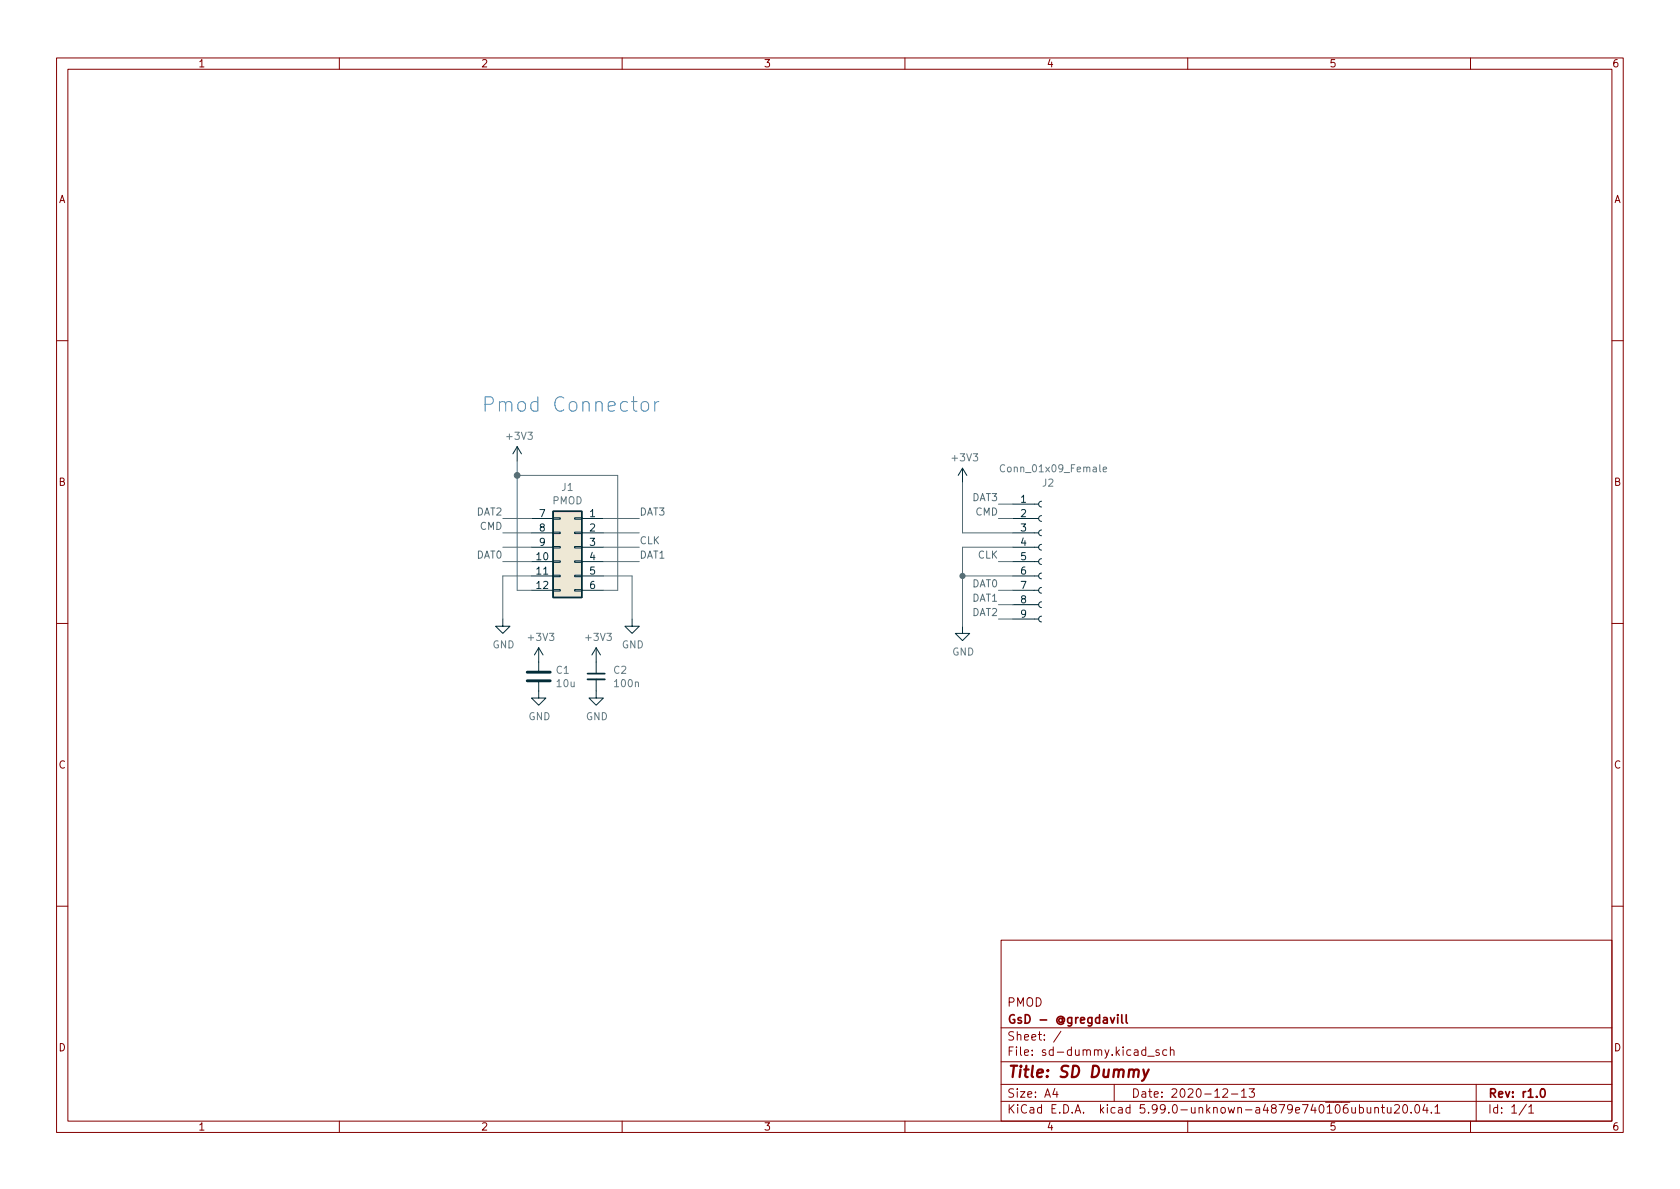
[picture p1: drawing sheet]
<svg xmlns="http://www.w3.org/2000/svg" width="297mm" height="210mm" viewBox="0 0 297 210" stroke-linecap="round" stroke-linejoin="round" font-family="sans-serif">
<g fill="none" stroke="#840000" stroke-width=".18">
<path d="M10 10.2h277v190.1h-277zM12 12.2h273v186.1h-273zM60 10.2v2M110 10.2v2M160 10.2v2M210 10.2v2M260 10.2v2M10 60.2h2M285 60.2h2M10 110.2h2M285 110.2h2M10 160.2h2"/>
<path d="M177 166.3h108v32h-108zM285 160.2h2M60 198.3v2M110 198.3v2M160 198.3v2M177 194.8h108M177 191.8h108M177 187.8h108M177 181.8h108M186.5 192.5l-.4 1h1M186.9 193v1M187.6 182.4l-1.3 1.9"/>
<path d="M197 191.8v3M202.9 186.8h1.2M204.9 185.7l-.3-.1-.2 .2v.3l.5 .1v.4h-.5M206.3 185.7l-.4-.1-.3 .3v.4l.1 .3h.6M206.9 185.8l.2-.2 .4 .1 .1 .9M206.9 185.1v1.5M210 198.3v2M216.2 192.7l.6-.2 .2 .2 .1 .3-1 1h1M217.7 193.5h1.2M219.5 193l.4-.5v1.5M219.5 194h.9M220.9 192.5h.9l-.5 .6 .4 .1v.7l-.2 .1h-.4l-.2-.1"/>
<path d="M243.1 196l.2-.2 .3 .1 .1 .9M243.1 195.8v1M244.2 195.8h.6M244.4 195.3v1.3l.4 .2M245.3 195.8l.1 1h.3l.2-.1M245.9 195.8v1M246.6 195.5l.5-.2 .3 .2v.3l-.9 1h.9M248.2 195.4l.2-.1a.81 .81 0 0 1 .5 .7 .81 .81 0 0 1-.3 .8h-.1a.81 .81 0 0 1-.6-.6 .81 .81 0 0 1 .3-.8zM249.5 196.7v.1M250.3 195.5l.2-.2a.81 .81 0 0 1 .6 .7 .81 .81 0 0 1-.3 .8h-.2a.81 .81 0 0 1-.3-1.3zM251.9 195.3l-.3 1h.9M252.3 195.8v1"/>
<path d="M253.1 196.7v.1M253.7 195.8l.4-.5v1.5M253.7 196.8h.9M260 198.3v2M261 191.8v6.5M269.9 195.3l-1.3 1.9M270.3 195.8l.4-.5v1.5M270.3 196.8h.9"/>
</g>
<path d="M196.3 179.9l.4 1 .4-1M197.6 179.4v.2M197.6 179.9v1M198.3 179.4v1.3l.3 .2M199.1 179.4v1.3l.2 .2M272.6 192.6l.1-.1a.81 .81 0 0 1 .6 .7 .81 .81 0 0 1-.3 .8h-.2a.82 .82 0 0 1-.5-.6 .82 .82 0 0 1 .3-.8z" fill="none" stroke="#840000" stroke-width=".3"/>
<path d="M202.2 189.1l.3 1.4M203.1 189.1l-.9 1.8-.3 .2" fill="none" stroke="#840000" stroke-width=".4"/>
<g fill="none" stroke="#002b36" stroke-width=".18">
<path d="M91.4 79l-.7 1.3M91.4 79v2.5M91.4 79l.8 1.3M94 99.3h3.8M94 96.8h3.8M94 94.2h3.8M94 91.7h3.8M97.8 99.2h1.3v.2h-1.3zM97.8 94.1h1.3v.3h-1.3zM97.8 91.6h1.3v.2h-1.3zM97.8 96.6h1.3v.3h-1.3zM101.6 99.2h1.3v.2h-1.3z"/>
<path d="M101.6 94.1h1.3v.3h-1.3zM101.6 91.6h1.3v.2h-1.3zM101.6 96.6h1.3v.3h-1.3zM102.9 99.3h3.8M102.9 96.8h3.8M102.9 94.2h3.8M102.9 91.7h3.8M170.2 82.8l-.8 1.3M170.2 82.8v2.5M170.2 82.8l.7 1.3M179.1 99.3h4.5M179.1 96.8h4.5"/>
<path d="M179.1 94.2h4.5M179.1 91.7h4.5M179.1 89.1h4.5M184.1 98.8l-.3 .1-.2 .4 .2 .4 .3 .1M184.1 96.3l-.3 .1-.2 .4 .2 .3 .3 .2M184.1 93.7l-.3 .2-.2 .3 .2 .4 .3 .1M184.1 91.2l-.3 .1-.2 .4 .2 .3 .3 .2M184.1 88.6l-.3 .2-.2 .3 .2 .4 .3 .2M88.9 109.5v1.2h1.3l-1.3 1.3-1.3-1.3h1.3M94 104.4h3.8M94 101.8h3.8M95.2 114.5l-.7 1.3"/>
<path d="M95.2 114.5v4.1M95.2 114.5l.8 1.3M97.8 101.7h1.3v.3h-1.3zM97.8 104.3h1.3v.2h-1.3zM101.6 101.7h1.3v.3h-1.3zM101.6 104.3h1.3v.2h-1.3zM102.9 104.4h3.8M102.9 101.8h3.8M105.4 114.5l-.8 1.3M105.4 114.5v4.5M105.4 114.5l.8 1.3M111.8 109.5v1.2h1.2l-1.2 1.3-1.3-1.3h1.3"/>
<path d="M170.2 110.7v1.3h1.2l-1.2 1.3-1.3-1.3h1.3M179.1 109.5h4.5M179.1 106.9h4.5M179.1 104.4h4.5M179.1 101.8h4.5M184.1 109l-.3 .1-.2 .4 .2 .3 .3 .2M184.1 106.4l-.3 .2-.2 .3 .2 .4 .3 .1M184.1 103.9l-.3 .1-.2 .4 .2 .3 .3 .2M184.1 101.3l-.3 .2-.2 .3 .2 .4 .3 .2M95.2 120.6v2.8h1.3l-1.3 1.3-1.2-1.3h1.2M105.4 120.1v3.3h1.3l-1.3 1.3-1.3-1.3h1.3"/>
</g>
<path d="M177.6 82.3a.6 .6 0 0 0-.8 .4 .6 .6 0 0 0 .6 .7l.2-.1M195.1 83l.6-.1-.1-.2-.4-.1-.1 .2v.6h.5" fill="none" stroke="#657b83" stroke-width=".18"/>
<path d="M103.9 120.1h3" fill="none" stroke="#002b36" stroke-width=".33"/>
<path d="M103.9 119.1h3" fill="none" stroke="#002b36" stroke-width=".3"/>
<path d="M97.8 90.4h5.1v15.3h-5.1z" fill="#eee8d5" stroke="#eee8d5" stroke-width=".18"/>
<path d="M97.8 90.4h5.1v15.3h-5.1z" fill="none" stroke="#002b36" stroke-width=".25"/>
<path d="M93.2 118.9h4.1M93.2 120.4h4.1" fill="none" stroke="#002b36" stroke-width=".51"/>
<path d="M113.5 71.3a.69 .69 0 0 1 .6-.3 .69 .69 0 0 1 .6 .5v.7a.69 .69 0 0 1-.7 .5 .69 .69 0 0 1-.7-.5v-.7zM115.8 71v1.7M116.5 71a.65 .65 0 0 0-.7 .5" fill="none" stroke="#268bd2" stroke-width=".18"/>
<g fill="none" stroke="#586e75" stroke-width=".18">
<path d="M88.9 94.2h5.1M88.9 96.8h5.1M88.9 99.3h5.1M88.9 91.7h5.1M91.4 81.5v22.9h2.6M91.4 84.1h17.8v20.3h-2.5M106.7 94.2h6.3M106.7 96.8h6.3M106.7 99.3h6.3M106.7 91.7h6.3M170.2 85.3v8.9h8.9M176.5 99.3h2.6"/>
<path d="M176.5 91.7h2.6M176.5 89.1h2.6M179.1 96.8h-8.9v13.9M94 101.8h-5.1v7.7M106.7 101.8h5.1v7.7M170.2 101.8h8.9M176.5 109.5h2.6M176.5 104.4h2.6M176.5 106.9h2.6"/>
</g>
<g fill="#586e75" stroke="#586e75" stroke-width=".18">
<circle cx="91.4" cy="84.1" r=".51"/>
<circle cx="170.2" cy="101.8" r=".46"/>
</g>
<text font-size="3.5" fill="#268bd2" x="85.1" y="72.8">Pmod Connector</text>
<text font-size="2.8" fill="#840000" x="178" y="190.6">Title: SD Dummy</text>
<g font-size="2.1" fill="#840000">
<text x="178" y="178">PMOD</text>
<text x="178" y="184">Sheet: /</text>
<text x="178" y="181">GsD - @gregdavill</text>
<text x="178" y="186.7">File: sd-dummy.kicad_sch</text>
<text x="178" y="196.9">KiCad E.D.A. kicad 5.99.0-unknown-a4879e740~106~ubuntu20.04.1</text>
<text x="178" y="194.1">Size: A4</text>
<text x="200" y="194.1">Date: 2020-12-13</text>
<text x="263" y="194.1">Rev: r1.0</text>
<text x="263" y="196.9">Id: 1/1</text>
</g>
<g font-size="1.8" fill="#840000">
<text x="35" y="11.9">1</text>
<text x="85" y="11.9">2</text>
<text x="135" y="11.9">3</text>
<text x="185" y="11.9">4</text>
<text x="235" y="11.9">5</text>
<text x="285" y="11.9">6</text>
<text x="10.3" y="35.9">A</text>
<text x="285.3" y="35.9">A</text>
<text x="10.3" y="85.9">B</text>
<text x="285.3" y="85.9">B</text>
<text x="10.3" y="135.9">C</text>
<text x="285.3" y="135.9">C</text>
<text x="10.3" y="185.9">D</text>
<text x="285.3" y="185.9">D</text>
<text x="35" y="199.9">1</text>
<text x="85" y="199.9">2</text>
<text x="135" y="199.9">3</text>
<text x="185" y="199.9">4</text>
<text x="235" y="199.9">5</text>
<text x="285" y="199.9">6</text>
</g>
<g font-size="1.8" fill="#657b83">
<text x="89.7" y="77.8">+3V3</text>
<text x="168.5" y="81.6">+3V3</text>
<text x="177.5" y="83.5">Conn_01x09_Female</text>
<text x="97.7" y="89.2">PMOD</text>
<text x="99.3" y="86.8">J1</text>
<text x="184.3" y="86">J2</text>
<text x="93.5" y="113.3">+3V3</text>
<text x="103.7" y="113.3">+3V3</text>
<text x="87.1" y="114.6">GND</text>
<text x="98.4" y="119.1">C1</text>
<text x="108.5" y="119.1">C2</text>
<text x="109.9" y="114.6">GND</text>
<text x="168.3" y="115.9">GND</text>
<text x="98.5" y="121.5">10u</text>
<text x="108.8" y="121.5">100n</text>
<text x="93.4" y="127.3">GND</text>
<text x="103.6" y="127.3">GND</text>
</g>
<g font-size="1.8" fill="#586e75">
<text x="171.9" y="88.6">DAT3</text>
<text x="84.3" y="91.1">DAT2</text>
<text x="84.9" y="93.7">CMD</text>
<text x="113" y="91.1">DAT3</text>
<text x="172.5" y="91.1">CMD</text>
<text x="84.3" y="98.8">DAT0</text>
<text x="113" y="98.8">DAT1</text>
<text x="113" y="96.2">CLK</text>
<text x="172.9" y="98.8">CLK</text>
<text x="171.9" y="106.4">DAT1</text>
<text x="171.9" y="103.8">DAT0</text>
<text x="171.9" y="108.9">DAT2</text>
</g>
<g font-size="1.8" fill="#073642">
<text x="180.5" y="88.9">1</text>
<text x="95.4" y="91.4">7</text>
<text x="95.4" y="94">8</text>
<text x="104.3" y="91.4">1</text>
<text x="104.3" y="94">2</text>
<text x="180.5" y="91.4">2</text>
<text x="180.5" y="94">3</text>
<text x="94.9" y="99.1">10</text>
<text x="94.9" y="101.6">11</text>
<text x="95.4" y="96.5">9</text>
<text x="104.3" y="96.5">3</text>
<text x="104.3" y="99.1">4</text>
<text x="104.3" y="101.6">5</text>
<text x="180.5" y="96.5">4</text>
<text x="180.5" y="99.1">5</text>
<text x="180.5" y="101.6">6</text>
<text x="94.9" y="104.1">12</text>
<text x="104.3" y="104.1">6</text>
<text x="180.5" y="104.1">7</text>
<text x="180.5" y="106.7">8</text>
<text x="180.5" y="109.2">9</text>
</g>
</svg>
